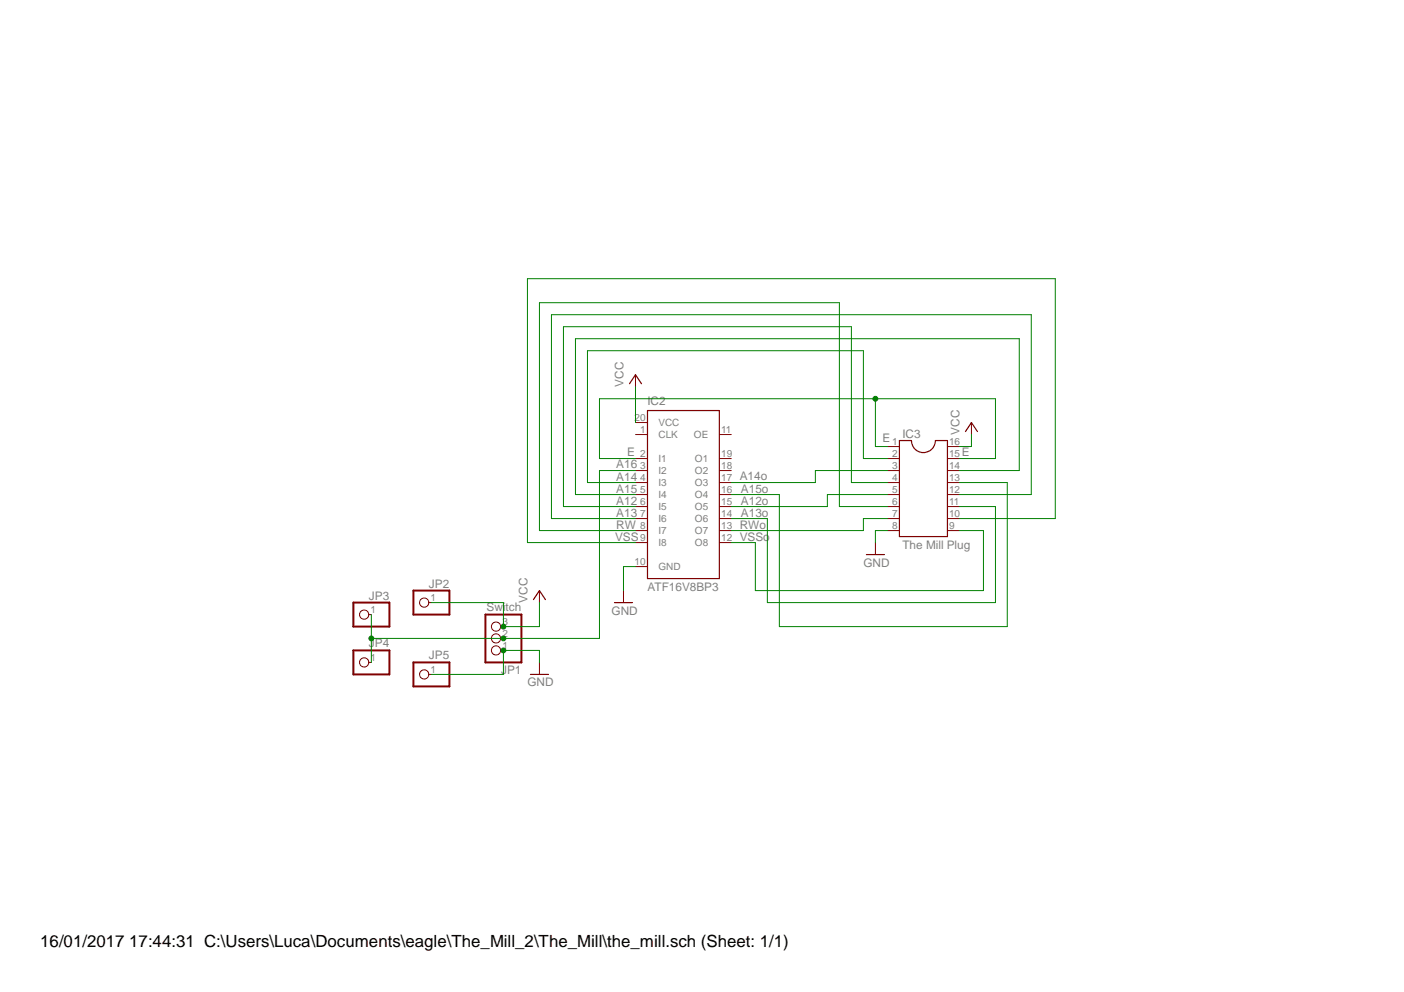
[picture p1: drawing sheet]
<?xml version="1.0" encoding="utf-8"?>
<!DOCTYPE eagle SYSTEM "eagle.dtd">
<eagle version="7.1.0">
<drawing>
<settings>
<setting alwaysvectorfont="no"/>
<setting verticaltext="up"/>
</settings>
<grid distance="0.1" unitdist="inch" unit="inch" style="lines" multiple="1" display="no" altdistance="0.01" altunitdist="inch" altunit="inch"/>
<schematic xreflabel="%F%N/%S.%C%R" xrefpart="/%S.%C%R">
<libraries>
<library name="atmel">
<symbols>
<symbol name="ATF16V8B">
<wire x1="-7.62" y1="17.78" x2="7.62" y2="17.78" width="0.254" layer="94"/>
<wire x1="7.62" y1="17.78" x2="7.62" y2="-17.78" width="0.254" layer="94"/>
<wire x1="7.62" y1="-17.78" x2="-7.62" y2="-17.78" width="0.254" layer="94"/>
<wire x1="-7.62" y1="-17.78" x2="-7.62" y2="17.78" width="0.254" layer="94"/>
<text x="-7.62" y="19.05" size="1.778" layer="95">&gt;NAME</text>
<text x="-7.62" y="-20.32" size="1.778" layer="96">&gt;VALUE</text>
<pin name="CLK" x="-10.16" y="12.7" length="short" direction="in"/>
<pin name="I1" x="-10.16" y="7.62" length="short" direction="in" swaplevel="1"/>
<pin name="I2" x="-10.16" y="5.08" length="short" direction="in" swaplevel="1"/>
<pin name="I3" x="-10.16" y="2.54" length="short" direction="in" swaplevel="1"/>
<pin name="I4" x="-10.16" y="0" length="short" direction="in" swaplevel="1"/>
<pin name="I5" x="-10.16" y="-2.54" length="short" direction="in" swaplevel="1"/>
<pin name="I6" x="-10.16" y="-5.08" length="short" direction="in" swaplevel="1"/>
<pin name="I7" x="-10.16" y="-7.62" length="short" direction="in" swaplevel="1"/>
<pin name="I8" x="-10.16" y="-10.16" length="short" direction="in" swaplevel="1"/>
<pin name="O1" x="10.16" y="7.62" length="short" direction="out" swaplevel="2" rot="R180"/>
<pin name="O2" x="10.16" y="5.08" length="short" direction="out" swaplevel="2" rot="R180"/>
<pin name="O3" x="10.16" y="2.54" length="short" direction="out" swaplevel="2" rot="R180"/>
<pin name="O4" x="10.16" y="0" length="short" direction="out" swaplevel="2" rot="R180"/>
<pin name="O5" x="10.16" y="-2.54" length="short" direction="out" swaplevel="2" rot="R180"/>
<pin name="O6" x="10.16" y="-5.08" length="short" direction="out" swaplevel="2" rot="R180"/>
<pin name="O7" x="10.16" y="-7.62" length="short" direction="out" swaplevel="2" rot="R180"/>
<pin name="O8" x="10.16" y="-10.16" length="short" direction="out" swaplevel="2" rot="R180"/>
<pin name="OE" x="10.16" y="12.7" length="short" direction="in" rot="R180"/>
<pin name="VCC" x="-10.16" y="15.24" length="short" direction="pwr"/>
<pin name="GND" x="-10.16" y="-15.24" length="short" direction="pwr"/>
</symbol>
</symbols>
<devicesets>
<deviceset name="ATF16V8B" prefix="IC">
<gates>
<gate name="G$1" symbol="ATF16V8B" x="0" y="0"/>
</gates>
<devices>
<device name="X" package="TSSOP20">
<connects>
<connect gate="G$1" pin="CLK" pad="1"/>
<connect gate="G$1" pin="GND" pad="10"/>
<connect gate="G$1" pin="I1" pad="2"/>
<connect gate="G$1" pin="I2" pad="3"/>
<connect gate="G$1" pin="I3" pad="4"/>
<connect gate="G$1" pin="I4" pad="5"/>
<connect gate="G$1" pin="I5" pad="6"/>
<connect gate="G$1" pin="I6" pad="7"/>
<connect gate="G$1" pin="I7" pad="8"/>
<connect gate="G$1" pin="I8" pad="9"/>
<connect gate="G$1" pin="O1" pad="19"/>
<connect gate="G$1" pin="O2" pad="18"/>
<connect gate="G$1" pin="O3" pad="17"/>
<connect gate="G$1" pin="O4" pad="16"/>
<connect gate="G$1" pin="O5" pad="15"/>
<connect gate="G$1" pin="O6" pad="14"/>
<connect gate="G$1" pin="O7" pad="13"/>
<connect gate="G$1" pin="O8" pad="12"/>
<connect gate="G$1" pin="OE" pad="11"/>
<connect gate="G$1" pin="VCC" pad="20"/>
</connects>
<technologies>
<technology name="">
<attribute name="MF" value="" constant="no"/>
<attribute name="MPN" value="" constant="no"/>
<attribute name="OC_FARNELL" value="unknown" constant="no"/>
<attribute name="OC_NEWARK" value="unknown" constant="no"/>
</technology>
</technologies>
</device>
<device name="J" package="PLCC20">
<connects>
<connect gate="G$1" pin="CLK" pad="1"/>
<connect gate="G$1" pin="GND" pad="10"/>
<connect gate="G$1" pin="I1" pad="2"/>
<connect gate="G$1" pin="I2" pad="3"/>
<connect gate="G$1" pin="I3" pad="4"/>
<connect gate="G$1" pin="I4" pad="5"/>
<connect gate="G$1" pin="I5" pad="6"/>
<connect gate="G$1" pin="I6" pad="7"/>
<connect gate="G$1" pin="I7" pad="8"/>
<connect gate="G$1" pin="I8" pad="9"/>
<connect gate="G$1" pin="O1" pad="19"/>
<connect gate="G$1" pin="O2" pad="18"/>
<connect gate="G$1" pin="O3" pad="17"/>
<connect gate="G$1" pin="O4" pad="16"/>
<connect gate="G$1" pin="O5" pad="15"/>
<connect gate="G$1" pin="O6" pad="14"/>
<connect gate="G$1" pin="O7" pad="13"/>
<connect gate="G$1" pin="O8" pad="12"/>
<connect gate="G$1" pin="OE" pad="11"/>
<connect gate="G$1" pin="VCC" pad="20"/>
</connects>
<technologies>
<technology name="">
<attribute name="MF" value="" constant="no"/>
<attribute name="MPN" value="ATF16V8CZ-15JU" constant="no"/>
<attribute name="OC_FARNELL" value="1551767" constant="no"/>
<attribute name="OC_NEWARK" value="94M6253" constant="no"/>
</technology>
</technologies>
</device>
<device name="P3" package="DIL20">
<connects>
<connect gate="G$1" pin="CLK" pad="1"/>
<connect gate="G$1" pin="GND" pad="10"/>
<connect gate="G$1" pin="I1" pad="2"/>
<connect gate="G$1" pin="I2" pad="3"/>
<connect gate="G$1" pin="I3" pad="4"/>
<connect gate="G$1" pin="I4" pad="5"/>
<connect gate="G$1" pin="I5" pad="6"/>
<connect gate="G$1" pin="I6" pad="7"/>
<connect gate="G$1" pin="I7" pad="8"/>
<connect gate="G$1" pin="I8" pad="9"/>
<connect gate="G$1" pin="O1" pad="19"/>
<connect gate="G$1" pin="O2" pad="18"/>
<connect gate="G$1" pin="O3" pad="17"/>
<connect gate="G$1" pin="O4" pad="16"/>
<connect gate="G$1" pin="O5" pad="15"/>
<connect gate="G$1" pin="O6" pad="14"/>
<connect gate="G$1" pin="O7" pad="13"/>
<connect gate="G$1" pin="O8" pad="12"/>
<connect gate="G$1" pin="OE" pad="11"/>
<connect gate="G$1" pin="VCC" pad="20"/>
</connects>
<technologies>
<technology name="">
<attribute name="MF" value="" constant="no"/>
<attribute name="MPN" value="ATF16V8CZ-15PU" constant="no"/>
<attribute name="OC_FARNELL" value="1551768" constant="no"/>
<attribute name="OC_NEWARK" value="94M6254" constant="no"/>
</technology>
</technologies>
</device>
<device name="S" package="SO20L">
<connects>
<connect gate="G$1" pin="CLK" pad="1"/>
<connect gate="G$1" pin="GND" pad="10"/>
<connect gate="G$1" pin="I1" pad="2"/>
<connect gate="G$1" pin="I2" pad="3"/>
<connect gate="G$1" pin="I3" pad="4"/>
<connect gate="G$1" pin="I4" pad="5"/>
<connect gate="G$1" pin="I5" pad="6"/>
<connect gate="G$1" pin="I6" pad="7"/>
<connect gate="G$1" pin="I7" pad="8"/>
<connect gate="G$1" pin="I8" pad="9"/>
<connect gate="G$1" pin="O1" pad="19"/>
<connect gate="G$1" pin="O2" pad="18"/>
<connect gate="G$1" pin="O3" pad="17"/>
<connect gate="G$1" pin="O4" pad="16"/>
<connect gate="G$1" pin="O5" pad="15"/>
<connect gate="G$1" pin="O6" pad="14"/>
<connect gate="G$1" pin="O7" pad="13"/>
<connect gate="G$1" pin="O8" pad="12"/>
<connect gate="G$1" pin="OE" pad="11"/>
<connect gate="G$1" pin="VCC" pad="20"/>
</connects>
<technologies>
<technology name="">
<attribute name="MF" value="" constant="no"/>
<attribute name="MPN" value="" constant="no"/>
<attribute name="OC_FARNELL" value="unknown" constant="no"/>
<attribute name="OC_NEWARK" value="unknown" constant="no"/>
</technology>
</technologies>
</device>
</devices>
</deviceset>
</devicesets>
</library>
<library name="pinhead">
<symbols>
<symbol name="PINHD3">
<wire x1="-6.35" y1="-5.08" x2="1.27" y2="-5.08" width="0.4064" layer="94"/>
<wire x1="1.27" y1="-5.08" x2="1.27" y2="5.08" width="0.4064" layer="94"/>
<wire x1="1.27" y1="5.08" x2="-6.35" y2="5.08" width="0.4064" layer="94"/>
<wire x1="-6.35" y1="5.08" x2="-6.35" y2="-5.08" width="0.4064" layer="94"/>
<text x="-6.35" y="5.715" size="1.778" layer="95">&gt;NAME</text>
<text x="-6.35" y="-7.62" size="1.778" layer="96">&gt;VALUE</text>
<pin name="1" x="-2.54" y="2.54" visible="pad" length="short" direction="pas" function="dot"/>
<pin name="2" x="-2.54" y="0" visible="pad" length="short" direction="pas" function="dot"/>
<pin name="3" x="-2.54" y="-2.54" visible="pad" length="short" direction="pas" function="dot"/>
</symbol>
<symbol name="PINHD1">
<wire x1="-6.35" y1="-2.54" x2="1.27" y2="-2.54" width="0.4064" layer="94"/>
<wire x1="1.27" y1="-2.54" x2="1.27" y2="2.54" width="0.4064" layer="94"/>
<wire x1="1.27" y1="2.54" x2="-6.35" y2="2.54" width="0.4064" layer="94"/>
<wire x1="-6.35" y1="2.54" x2="-6.35" y2="-2.54" width="0.4064" layer="94"/>
<text x="-6.35" y="3.175" size="1.778" layer="95">&gt;NAME</text>
<text x="-6.35" y="-5.08" size="1.778" layer="96">&gt;VALUE</text>
<pin name="1" x="-2.54" y="0" visible="pad" length="short" direction="pas" function="dot"/>
</symbol>
</symbols>
<devicesets>
<deviceset name="PINHD-1X3" prefix="JP" uservalue="yes">
<gates>
<gate name="A" symbol="PINHD3" x="0" y="0"/>
</gates>
<devices>
<device name="" package="1X03">
<connects>
<connect gate="A" pin="1" pad="1"/>
<connect gate="A" pin="2" pad="2"/>
<connect gate="A" pin="3" pad="3"/>
</connects>
<technologies>
<technology name=""/>
</technologies>
</device>
<device name="/90" package="1X03/90">
<connects>
<connect gate="A" pin="1" pad="1"/>
<connect gate="A" pin="2" pad="2"/>
<connect gate="A" pin="3" pad="3"/>
</connects>
<technologies>
<technology name=""/>
</technologies>
</device>
</devices>
</deviceset>
<deviceset name="PINHD-1X1" prefix="JP" uservalue="yes">
<gates>
<gate name="G$1" symbol="PINHD1" x="0" y="0"/>
</gates>
<devices>
<device name="" package="1X01">
<connects>
<connect gate="G$1" pin="1" pad="1"/>
</connects>
<technologies>
<technology name=""/>
</technologies>
</device>
</devices>
</deviceset>
</devicesets>
</library>
<library name="ic-package">
<symbols>
<symbol name="DIL16">
<wire x1="-5.08" y1="8.89" x2="-5.08" y2="-11.43" width="0.254" layer="94"/>
<wire x1="-5.08" y1="-11.43" x2="5.08" y2="-11.43" width="0.254" layer="94"/>
<wire x1="5.08" y1="-11.43" x2="5.08" y2="8.89" width="0.254" layer="94"/>
<wire x1="5.08" y1="8.89" x2="2.54" y2="8.89" width="0.254" layer="94"/>
<wire x1="-5.08" y1="8.89" x2="-2.54" y2="8.89" width="0.254" layer="94"/>
<wire x1="-2.54" y1="8.89" x2="2.54" y2="8.89" width="0.254" layer="94" curve="180"/>
<text x="-4.445" y="9.525" size="1.778" layer="95">&gt;NAME</text>
<text x="-4.445" y="-13.97" size="1.778" layer="96">&gt;VALUE</text>
<pin name="1" x="-7.62" y="7.62" visible="pad" length="short" direction="pas"/>
<pin name="2" x="-7.62" y="5.08" visible="pad" length="short" direction="pas"/>
<pin name="3" x="-7.62" y="2.54" visible="pad" length="short" direction="pas"/>
<pin name="4" x="-7.62" y="0" visible="pad" length="short" direction="pas"/>
<pin name="5" x="-7.62" y="-2.54" visible="pad" length="short" direction="pas"/>
<pin name="6" x="-7.62" y="-5.08" visible="pad" length="short" direction="pas"/>
<pin name="7" x="-7.62" y="-7.62" visible="pad" length="short" direction="pas"/>
<pin name="8" x="-7.62" y="-10.16" visible="pad" length="short" direction="pas"/>
<pin name="9" x="7.62" y="-10.16" visible="pad" length="short" direction="pas" rot="R180"/>
<pin name="10" x="7.62" y="-7.62" visible="pad" length="short" direction="pas" rot="R180"/>
<pin name="11" x="7.62" y="-5.08" visible="pad" length="short" direction="pas" rot="R180"/>
<pin name="12" x="7.62" y="-2.54" visible="pad" length="short" direction="pas" rot="R180"/>
<pin name="13" x="7.62" y="0" visible="pad" length="short" direction="pas" rot="R180"/>
<pin name="14" x="7.62" y="2.54" visible="pad" length="short" direction="pas" rot="R180"/>
<pin name="15" x="7.62" y="5.08" visible="pad" length="short" direction="pas" rot="R180"/>
<pin name="16" x="7.62" y="7.62" visible="pad" length="short" direction="pas" rot="R180"/>
</symbol>
</symbols>
<devicesets>
<deviceset name="DIL16" prefix="IC" uservalue="yes">
<gates>
<gate name="G$1" symbol="DIL16" x="0" y="0"/>
</gates>
<devices>
<device name="" package="DIL16">
<connects>
<connect gate="G$1" pin="1" pad="1"/>
<connect gate="G$1" pin="10" pad="10"/>
<connect gate="G$1" pin="11" pad="11"/>
<connect gate="G$1" pin="12" pad="12"/>
<connect gate="G$1" pin="13" pad="13"/>
<connect gate="G$1" pin="14" pad="14"/>
<connect gate="G$1" pin="15" pad="15"/>
<connect gate="G$1" pin="16" pad="16"/>
<connect gate="G$1" pin="2" pad="2"/>
<connect gate="G$1" pin="3" pad="3"/>
<connect gate="G$1" pin="4" pad="4"/>
<connect gate="G$1" pin="5" pad="5"/>
<connect gate="G$1" pin="6" pad="6"/>
<connect gate="G$1" pin="7" pad="7"/>
<connect gate="G$1" pin="8" pad="8"/>
<connect gate="G$1" pin="9" pad="9"/>
</connects>
<technologies>
<technology name=""/>
</technologies>
</device>
<device name="S" package="SOCKET-16">
<connects>
<connect gate="G$1" pin="1" pad="1"/>
<connect gate="G$1" pin="10" pad="10"/>
<connect gate="G$1" pin="11" pad="11"/>
<connect gate="G$1" pin="12" pad="12"/>
<connect gate="G$1" pin="13" pad="13"/>
<connect gate="G$1" pin="14" pad="14"/>
<connect gate="G$1" pin="15" pad="15"/>
<connect gate="G$1" pin="16" pad="16"/>
<connect gate="G$1" pin="2" pad="2"/>
<connect gate="G$1" pin="3" pad="3"/>
<connect gate="G$1" pin="4" pad="4"/>
<connect gate="G$1" pin="5" pad="5"/>
<connect gate="G$1" pin="6" pad="6"/>
<connect gate="G$1" pin="7" pad="7"/>
<connect gate="G$1" pin="8" pad="8"/>
<connect gate="G$1" pin="9" pad="9"/>
</connects>
<technologies>
<technology name=""/>
</technologies>
</device>
</devices>
</deviceset>
</devicesets>
</library>
<library name="supply1">
<symbols>
<symbol name="VCC">
<wire x1="1.27" y1="-1.905" x2="0" y2="0" width="0.254" layer="94"/>
<wire x1="0" y1="0" x2="-1.27" y2="-1.905" width="0.254" layer="94"/>
<text x="-2.54" y="-2.54" size="1.778" layer="96" rot="R90">&gt;VALUE</text>
<pin name="VCC" x="0" y="-2.54" visible="off" length="short" direction="sup" rot="R90"/>
</symbol>
<symbol name="GND">
<wire x1="-1.905" y1="0" x2="1.905" y2="0" width="0.254" layer="94"/>
<text x="-2.54" y="-2.54" size="1.778" layer="96">&gt;VALUE</text>
<pin name="GND" x="0" y="2.54" visible="off" length="short" direction="sup" rot="R270"/>
</symbol>
</symbols>
<devicesets>
<deviceset name="VCC" prefix="P+">
<gates>
<gate name="VCC" symbol="VCC" x="0" y="0"/>
</gates>
<devices>
<device name="">
<technologies>
<technology name=""/>
</technologies>
</device>
</devices>
</deviceset>
<deviceset name="GND" prefix="GND">
<gates>
<gate name="1" symbol="GND" x="0" y="0"/>
</gates>
<devices>
<device name="">
<technologies>
<technology name=""/>
</technologies>
</device>
</devices>
</deviceset>
</devicesets>
</library>
</libraries>
<attributes>
</attributes>
<variantdefs>
</variantdefs>
<classes>
<class number="0" name="default" width="0" drill="0">
</class>
</classes>
<parts>
<part name="IC2" library="atmel" deviceset="ATF16V8B" device="P3"/>
<part name="JP1" library="pinhead" deviceset="PINHD-1X3" device="" value="Switch"/>
<part name="IC3" library="ic-package" deviceset="DIL16" device="" value="The Mill Plug"/>
<part name="P+1" library="supply1" deviceset="VCC" device=""/>
<part name="GND1" library="supply1" deviceset="GND" device=""/>
<part name="GND2" library="supply1" deviceset="GND" device=""/>
<part name="GND3" library="supply1" deviceset="GND" device=""/>
<part name="P+2" library="supply1" deviceset="VCC" device=""/>
<part name="P+3" library="supply1" deviceset="VCC" device=""/>
<part name="JP2" library="pinhead" deviceset="PINHD-1X1" device=""/>
<part name="JP3" library="pinhead" deviceset="PINHD-1X1" device=""/>
<part name="JP4" library="pinhead" deviceset="PINHD-1X1" device=""/>
<part name="JP5" library="pinhead" deviceset="PINHD-1X1" device=""/>
</parts>
<sheets>
<sheet>
<plain>
<text x="131.318" y="56.388" size="1.778" layer="95">A14o</text>
<text x="131.572" y="53.594" size="1.778" layer="95">A15o</text>
<text x="131.572" y="51.054" size="1.778" layer="95">A12o</text>
<text x="131.572" y="48.514" size="1.778" layer="95">A13o</text>
<text x="131.318" y="45.974" size="1.778" layer="95">RWo</text>
<text x="131.318" y="43.434" size="1.778" layer="95">VSSo</text>
<text x="105.156" y="45.974" size="1.778" layer="95">RW</text>
<text x="104.902" y="43.434" size="1.778" layer="95">VSS</text>
<text x="105.156" y="48.514" size="1.778" layer="95">A13</text>
<text x="105.156" y="51.054" size="1.778" layer="95">A12</text>
<text x="105.156" y="53.594" size="1.778" layer="95">A15</text>
<text x="105.156" y="56.134" size="1.778" layer="95">A14</text>
<text x="105.156" y="58.928" size="1.778" layer="95">A16</text>
<text x="107.442" y="61.468" size="1.778" layer="95">E</text>
<text x="161.544" y="64.516" size="1.778" layer="95">E</text>
<text x="178.308" y="61.468" size="1.778" layer="95">E</text>
</plain>
<instances>
<instance part="IC2" gate="G$1" x="119.38" y="53.34"/>
<instance part="JP1" gate="A" x="78.74" y="22.86" rot="R180"/>
<instance part="IC3" gate="G$1" x="170.18" y="55.88"/>
<instance part="P+1" gate="VCC" x="88.9" y="33.02"/>
<instance part="GND1" gate="1" x="88.9" y="15.24"/>
<instance part="GND2" gate="1" x="106.68" y="30.48"/>
<instance part="GND3" gate="1" x="160.02" y="40.64"/>
<instance part="P+2" gate="VCC" x="180.34" y="68.58"/>
<instance part="P+3" gate="VCC" x="109.22" y="78.74"/>
<instance part="JP2" gate="G$1" x="63.5" y="30.48" rot="MR0"/>
<instance part="JP3" gate="G$1" x="50.8" y="27.94" rot="MR0"/>
<instance part="JP4" gate="G$1" x="50.8" y="17.78" rot="MR0"/>
<instance part="JP5" gate="G$1" x="63.5" y="15.24" rot="MR0"/>
</instances>
<busses>
</busses>
<nets>
<net name="GND" class="0">
<segment>
<pinref part="JP1" gate="A" pin="1"/>
<pinref part="GND1" gate="1" pin="GND"/>
<wire x1="81.28" y1="20.32" x2="88.9" y2="20.32" width="0.1524" layer="91"/>
<wire x1="88.9" y1="20.32" x2="88.9" y2="17.78" width="0.1524" layer="91"/>
<pinref part="JP5" gate="G$1" pin="1"/>
<wire x1="66.04" y1="15.24" x2="81.28" y2="15.24" width="0.1524" layer="91"/>
<wire x1="81.28" y1="15.24" x2="81.28" y2="20.32" width="0.1524" layer="91"/>
<junction x="81.28" y="20.32"/>
</segment>
<segment>
<pinref part="IC2" gate="G$1" pin="GND"/>
<pinref part="GND2" gate="1" pin="GND"/>
<wire x1="109.22" y1="38.1" x2="106.68" y2="38.1" width="0.1524" layer="91"/>
<wire x1="106.68" y1="38.1" x2="106.68" y2="33.02" width="0.1524" layer="91"/>
</segment>
<segment>
<pinref part="GND3" gate="1" pin="GND"/>
<wire x1="160.02" y1="43.18" x2="160.02" y2="45.72" width="0.1524" layer="91"/>
<pinref part="IC3" gate="G$1" pin="8"/>
<wire x1="160.02" y1="45.72" x2="162.56" y2="45.72" width="0.1524" layer="91"/>
</segment>
</net>
<net name="VCC" class="0">
<segment>
<pinref part="JP1" gate="A" pin="3"/>
<pinref part="P+1" gate="VCC" pin="VCC"/>
<wire x1="81.28" y1="25.4" x2="88.9" y2="25.4" width="0.1524" layer="91"/>
<wire x1="88.9" y1="25.4" x2="88.9" y2="30.48" width="0.1524" layer="91"/>
<pinref part="JP2" gate="G$1" pin="1"/>
<wire x1="66.04" y1="30.48" x2="81.28" y2="30.48" width="0.1524" layer="91"/>
<wire x1="81.28" y1="30.48" x2="81.28" y2="25.4" width="0.1524" layer="91"/>
<junction x="81.28" y="25.4"/>
</segment>
<segment>
<pinref part="IC2" gate="G$1" pin="VCC"/>
<pinref part="P+3" gate="VCC" pin="VCC"/>
<wire x1="109.22" y1="68.58" x2="109.22" y2="76.2" width="0.1524" layer="91"/>
</segment>
<segment>
<pinref part="IC3" gate="G$1" pin="16"/>
<pinref part="P+2" gate="VCC" pin="VCC"/>
<wire x1="177.8" y1="63.5" x2="180.34" y2="63.5" width="0.1524" layer="91"/>
<wire x1="180.34" y1="63.5" x2="180.34" y2="66.04" width="0.1524" layer="91"/>
</segment>
</net>
<net name="N$6" class="0">
<segment>
<pinref part="JP1" gate="A" pin="2"/>
<wire x1="81.28" y1="22.86" x2="53.34" y2="22.86" width="0.1524" layer="91"/>
<pinref part="JP3" gate="G$1" pin="1"/>
<pinref part="JP4" gate="G$1" pin="1"/>
<wire x1="53.34" y1="27.94" x2="53.34" y2="22.86" width="0.1524" layer="91"/>
<junction x="53.34" y="22.86"/>
<wire x1="53.34" y1="22.86" x2="53.34" y2="17.78" width="0.1524" layer="91"/>
<wire x1="81.28" y1="22.86" x2="101.6" y2="22.86" width="0.1524" layer="91"/>
<wire x1="101.6" y1="22.86" x2="101.6" y2="58.42" width="0.1524" layer="91"/>
<pinref part="IC2" gate="G$1" pin="I2"/>
<wire x1="101.6" y1="58.42" x2="109.22" y2="58.42" width="0.1524" layer="91"/>
<junction x="81.28" y="22.86"/>
</segment>
</net>
<net name="N$3" class="0">
<segment>
<pinref part="IC3" gate="G$1" pin="15"/>
<wire x1="177.8" y1="60.96" x2="185.42" y2="60.96" width="0.1524" layer="91"/>
<wire x1="185.42" y1="60.96" x2="185.42" y2="73.66" width="0.1524" layer="91"/>
<wire x1="185.42" y1="73.66" x2="160.02" y2="73.66" width="0.1524" layer="91"/>
<wire x1="160.02" y1="73.66" x2="160.02" y2="63.5" width="0.1524" layer="91"/>
<pinref part="IC3" gate="G$1" pin="1"/>
<wire x1="160.02" y1="63.5" x2="162.56" y2="63.5" width="0.1524" layer="91"/>
<pinref part="IC2" gate="G$1" pin="I1"/>
<wire x1="109.22" y1="60.96" x2="101.6" y2="60.96" width="0.1524" layer="91"/>
<wire x1="101.6" y1="60.96" x2="101.6" y2="73.66" width="0.1524" layer="91"/>
<wire x1="101.6" y1="73.66" x2="160.02" y2="73.66" width="0.1524" layer="91"/>
<junction x="160.02" y="73.66"/>
</segment>
</net>
<net name="N$1" class="0">
<segment>
<pinref part="IC2" gate="G$1" pin="I3"/>
<wire x1="109.22" y1="55.88" x2="99.06" y2="55.88" width="0.1524" layer="91"/>
<wire x1="99.06" y1="55.88" x2="99.06" y2="83.82" width="0.1524" layer="91"/>
<wire x1="99.06" y1="83.82" x2="157.48" y2="83.82" width="0.1524" layer="91"/>
<wire x1="157.48" y1="83.82" x2="157.48" y2="60.96" width="0.1524" layer="91"/>
<pinref part="IC3" gate="G$1" pin="2"/>
<wire x1="157.48" y1="60.96" x2="162.56" y2="60.96" width="0.1524" layer="91"/>
</segment>
</net>
<net name="N$2" class="0">
<segment>
<pinref part="IC2" gate="G$1" pin="I4"/>
<wire x1="109.22" y1="53.34" x2="96.52" y2="53.34" width="0.1524" layer="91"/>
<wire x1="96.52" y1="53.34" x2="96.52" y2="86.36" width="0.1524" layer="91"/>
<wire x1="96.52" y1="86.36" x2="190.5" y2="86.36" width="0.1524" layer="91"/>
<wire x1="190.5" y1="86.36" x2="190.5" y2="58.42" width="0.1524" layer="91"/>
<pinref part="IC3" gate="G$1" pin="14"/>
<wire x1="190.5" y1="58.42" x2="177.8" y2="58.42" width="0.1524" layer="91"/>
</segment>
</net>
<net name="N$4" class="0">
<segment>
<pinref part="IC2" gate="G$1" pin="I5"/>
<wire x1="109.22" y1="50.8" x2="93.98" y2="50.8" width="0.1524" layer="91"/>
<wire x1="93.98" y1="50.8" x2="93.98" y2="88.9" width="0.1524" layer="91"/>
<wire x1="93.98" y1="88.9" x2="154.94" y2="88.9" width="0.1524" layer="91"/>
<wire x1="154.94" y1="88.9" x2="154.94" y2="55.88" width="0.1524" layer="91"/>
<pinref part="IC3" gate="G$1" pin="4"/>
<wire x1="154.94" y1="55.88" x2="162.56" y2="55.88" width="0.1524" layer="91"/>
</segment>
</net>
<net name="N$5" class="0">
<segment>
<pinref part="IC2" gate="G$1" pin="I6"/>
<wire x1="109.22" y1="48.26" x2="91.44" y2="48.26" width="0.1524" layer="91"/>
<wire x1="91.44" y1="48.26" x2="91.44" y2="91.44" width="0.1524" layer="91"/>
<wire x1="91.44" y1="91.44" x2="193.04" y2="91.44" width="0.1524" layer="91"/>
<wire x1="193.04" y1="91.44" x2="193.04" y2="53.34" width="0.1524" layer="91"/>
<pinref part="IC3" gate="G$1" pin="12"/>
<wire x1="193.04" y1="53.34" x2="177.8" y2="53.34" width="0.1524" layer="91"/>
</segment>
</net>
<net name="N$7" class="0">
<segment>
<pinref part="IC2" gate="G$1" pin="I7"/>
<wire x1="109.22" y1="45.72" x2="88.9" y2="45.72" width="0.1524" layer="91"/>
<wire x1="88.9" y1="45.72" x2="88.9" y2="93.98" width="0.1524" layer="91"/>
<wire x1="88.9" y1="93.98" x2="152.4" y2="93.98" width="0.1524" layer="91"/>
<wire x1="152.4" y1="93.98" x2="152.4" y2="50.8" width="0.1524" layer="91"/>
<pinref part="IC3" gate="G$1" pin="6"/>
<wire x1="152.4" y1="50.8" x2="162.56" y2="50.8" width="0.1524" layer="91"/>
</segment>
</net>
<net name="N$8" class="0">
<segment>
<pinref part="IC2" gate="G$1" pin="I8"/>
<wire x1="109.22" y1="43.18" x2="86.36" y2="43.18" width="0.1524" layer="91"/>
<wire x1="86.36" y1="43.18" x2="86.36" y2="99.06" width="0.1524" layer="91"/>
<wire x1="86.36" y1="99.06" x2="198.12" y2="99.06" width="0.1524" layer="91"/>
<wire x1="198.12" y1="99.06" x2="198.12" y2="48.26" width="0.1524" layer="91"/>
<pinref part="IC3" gate="G$1" pin="10"/>
<wire x1="198.12" y1="48.26" x2="177.8" y2="48.26" width="0.1524" layer="91"/>
</segment>
</net>
<net name="N$9" class="0">
<segment>
<pinref part="IC2" gate="G$1" pin="O8"/>
<wire x1="129.54" y1="43.18" x2="134.62" y2="43.18" width="0.1524" layer="91"/>
<wire x1="134.62" y1="43.18" x2="134.62" y2="33.02" width="0.1524" layer="91"/>
<wire x1="134.62" y1="33.02" x2="182.88" y2="33.02" width="0.1524" layer="91"/>
<wire x1="182.88" y1="33.02" x2="182.88" y2="45.72" width="0.1524" layer="91"/>
<pinref part="IC3" gate="G$1" pin="9"/>
<wire x1="182.88" y1="45.72" x2="177.8" y2="45.72" width="0.1524" layer="91"/>
</segment>
</net>
<net name="N$10" class="0">
<segment>
<pinref part="IC2" gate="G$1" pin="O7"/>
<wire x1="129.54" y1="45.72" x2="157.48" y2="45.72" width="0.1524" layer="91"/>
<wire x1="157.48" y1="45.72" x2="157.48" y2="48.26" width="0.1524" layer="91"/>
<pinref part="IC3" gate="G$1" pin="7"/>
<wire x1="157.48" y1="48.26" x2="162.56" y2="48.26" width="0.1524" layer="91"/>
</segment>
</net>
<net name="N$11" class="0">
<segment>
<pinref part="IC2" gate="G$1" pin="O6"/>
<wire x1="129.54" y1="48.26" x2="137.16" y2="48.26" width="0.1524" layer="91"/>
<wire x1="137.16" y1="48.26" x2="137.16" y2="30.48" width="0.1524" layer="91"/>
<wire x1="137.16" y1="30.48" x2="185.42" y2="30.48" width="0.1524" layer="91"/>
<wire x1="185.42" y1="30.48" x2="185.42" y2="50.8" width="0.1524" layer="91"/>
<pinref part="IC3" gate="G$1" pin="11"/>
<wire x1="185.42" y1="50.8" x2="177.8" y2="50.8" width="0.1524" layer="91"/>
</segment>
</net>
<net name="N$12" class="0">
<segment>
<pinref part="IC2" gate="G$1" pin="O5"/>
<wire x1="129.54" y1="50.8" x2="149.86" y2="50.8" width="0.1524" layer="91"/>
<wire x1="149.86" y1="50.8" x2="149.86" y2="53.34" width="0.1524" layer="91"/>
<pinref part="IC3" gate="G$1" pin="5"/>
<wire x1="149.86" y1="53.34" x2="162.56" y2="53.34" width="0.1524" layer="91"/>
</segment>
</net>
<net name="N$13" class="0">
<segment>
<pinref part="IC2" gate="G$1" pin="O4"/>
<wire x1="129.54" y1="53.34" x2="139.7" y2="53.34" width="0.1524" layer="91"/>
<wire x1="139.7" y1="53.34" x2="139.7" y2="25.4" width="0.1524" layer="91"/>
<wire x1="139.7" y1="25.4" x2="187.96" y2="25.4" width="0.1524" layer="91"/>
<wire x1="187.96" y1="25.4" x2="187.96" y2="55.88" width="0.1524" layer="91"/>
<pinref part="IC3" gate="G$1" pin="13"/>
<wire x1="187.96" y1="55.88" x2="177.8" y2="55.88" width="0.1524" layer="91"/>
</segment>
</net>
<net name="N$14" class="0">
<segment>
<pinref part="IC2" gate="G$1" pin="O3"/>
<wire x1="129.54" y1="55.88" x2="147.32" y2="55.88" width="0.1524" layer="91"/>
<wire x1="147.32" y1="55.88" x2="147.32" y2="58.42" width="0.1524" layer="91"/>
<pinref part="IC3" gate="G$1" pin="3"/>
<wire x1="147.32" y1="58.42" x2="162.56" y2="58.42" width="0.1524" layer="91"/>
</segment>
</net>
</nets>
</sheet>
</sheets>
<errors>
<approved hash="202,1,109.22,66.04,IC2,CLK,,,,"/>
<approved hash="202,1,129.54,66.04,IC2,OE,,,,"/>
<approved hash="113,1,65.8029,31.8812,JP2,,,,,"/>
<approved hash="113,1,53.1029,29.3412,JP3,,,,,"/>
<approved hash="113,1,53.1029,19.1812,JP4,,,,,"/>
<approved hash="113,1,65.8029,16.6412,JP5,,,,,"/>
</errors>
</schematic>
</drawing>
</eagle>
